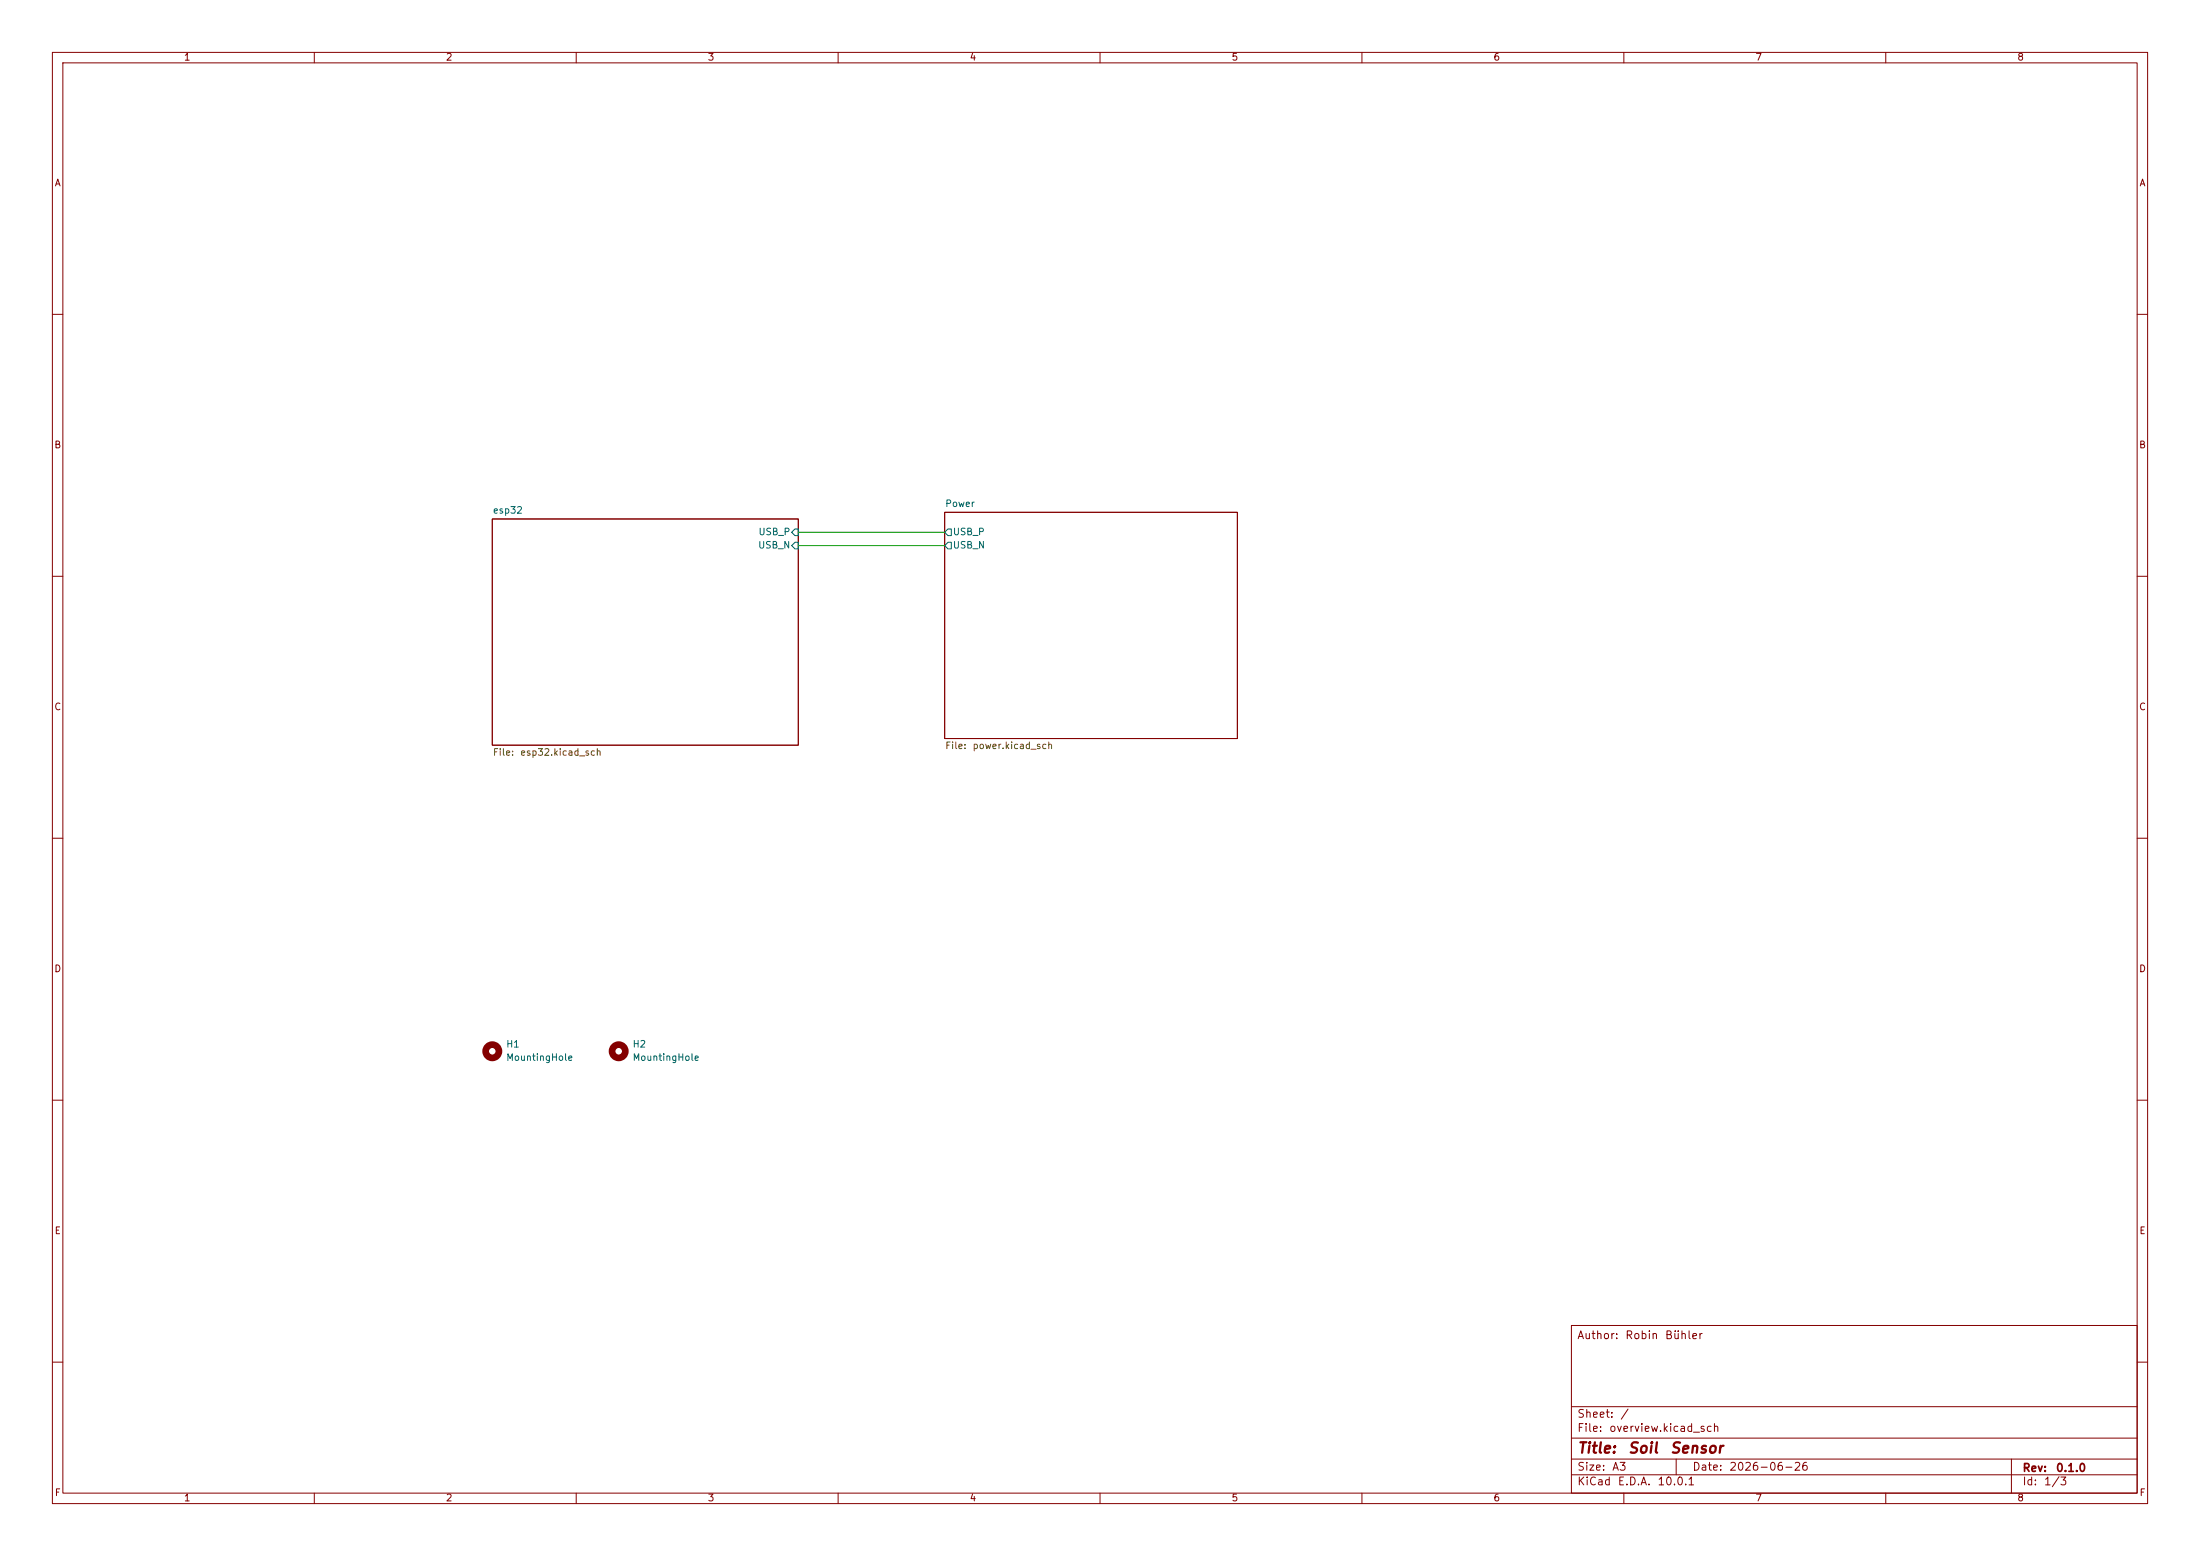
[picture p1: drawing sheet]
<svg xmlns="http://www.w3.org/2000/svg" width="420mm" height="297mm" viewBox="0 0 420 297" stroke-linecap="round" stroke-linejoin="round" font-family="sans-serif">
<g fill="none" stroke="#840000" stroke-width=".19">
<path d="M10 10h400v277h-400zM12 12h396v273h-396zM60 10v2M110 10v2M160 10v2M210 10v2M260 10v2M310 10v2M360 10v2M10 60h2M408 60h2M94 99.1h58.4v43.1h-58.4z"/>
<path d="M180.3 97.8h55.9v43.2h-55.9zM10 110h2M408 110h2M10 160h2M408 160h2M10 210h2M408 210h2M300 253h108v32h-108zM10 260h2M300 278.5h108M300 274.5h108M300 268.5h108"/>
<path d="M320 278.5v3M384 278.5v6.5M408 260h2M60 285v2M110 285v2M160 285v2M210 285v2M260 285v2M300 281.5h108M310 285v2M360 285v2"/>
</g>
<path d="M151.8 103.5h.6v1.3h-.6l-.7-.7zM151.8 101h.6v1.2h-.6l-.7-.6zM181 101h.6v1.2h-.6l-.7-.6zM181 103.5h.6v1.3h-.6l-.7-.7z" fill="none" stroke="#006464" stroke-width=".19"/>
<g fill="none" stroke="#840000" stroke-width="1.3">
<circle cx="94" cy="200.7" r="1.27"/>
<circle cx="118.1" cy="200.7" r="1.27"/>
</g>
<path d="M152.4 104.1h27.9M152.4 101.6h27.9" fill="none" stroke="#009600" stroke-width=".19"/>
<g font-size="2" fill="#840000">
<text x="301" y="277.9">Title:</text>
<text x="310.6" y="277.9">Soil</text>
<text x="318.7" y="277.9">Sensor</text>
</g>
<g font-size="1.5" fill="#840000">
<text x="301" y="256">Author:</text>
<text x="310.1" y="256">Robin</text>
<text x="317.7" y="256">Bühler</text>
<text x="301" y="273.7">File:</text>
<text x="301" y="271">Sheet:</text>
<text x="307.1" y="273.7">overview.kicad_sch</text>
<text x="309.2" y="271">/</text>
<text x="301" y="281.1">Size:</text>
<text x="307.6" y="281.1">A3</text>
<text x="323" y="281.1">Date:</text>
<text x="330" y="281.1">2026-06-26</text>
<text x="386" y="281.3">Rev:</text>
<text x="392.4" y="281.3">0.1.0</text>
<text x="301" y="283.9">KiCad</text>
<text x="308.7" y="283.9">E.D.A.</text>
<text x="316.3" y="283.9">10.0.1</text>
<text x="386" y="283.9">Id:</text>
<text x="390.1" y="283.9">1/3</text>
</g>
<g font-size="1.3" fill="#840000">
<text x="35" y="11.9">1</text>
<text x="85" y="11.9">2</text>
<text x="135" y="11.9">3</text>
<text x="185" y="11.9">4</text>
<text x="235" y="11.9">5</text>
<text x="285" y="11.9">6</text>
<text x="335" y="11.9">7</text>
<text x="385" y="11.9">8</text>
<text x="10.3" y="35.9">A</text>
<text x="408.3" y="35.9">A</text>
<text x="10.3" y="85.9">B</text>
<text x="408.2" y="85.9">B</text>
<text x="10.3" y="135.9">C</text>
<text x="408.2" y="135.9">C</text>
<text x="10.3" y="185.9">D</text>
<text x="408.2" y="185.9">D</text>
<text x="10.3" y="235.9">E</text>
<text x="408.3" y="235.9">E</text>
<text x="10.3" y="285.9">F</text>
<text x="35" y="286.9">1</text>
<text x="85" y="286.9">2</text>
<text x="135" y="286.9">3</text>
<text x="185" y="286.9">4</text>
<text x="235" y="286.9">5</text>
<text x="285" y="286.9">6</text>
<text x="335" y="286.9">7</text>
<text x="385" y="286.9">8</text>
<text x="408.3" y="285.9">F</text>
</g>
<g font-size="1.3" fill="#006464">
<text x="94" y="98.3">esp32</text>
<text x="180.3" y="97.1">Power</text>
<text x="144.6" y="105">USB_N</text>
<text x="144.7" y="102.5">USB_P</text>
<text x="181.8" y="102.5">USB_P</text>
<text x="181.8" y="105">USB_N</text>
<text x="96.5" y="200.3">H1</text>
<text x="96.5" y="202.8">MountingHole</text>
<text x="120.7" y="200.3">H2</text>
<text x="120.7" y="202.8">MountingHole</text>
</g>
<g font-size="1.3" fill="#725600">
<text x="180.3" y="143.3">File:</text>
<text x="185.6" y="143.3">power.kicad_sch</text>
<text x="94" y="144.6">File:</text>
<text x="99.2" y="144.6">esp32.kicad_sch</text>
</g>
</svg>
